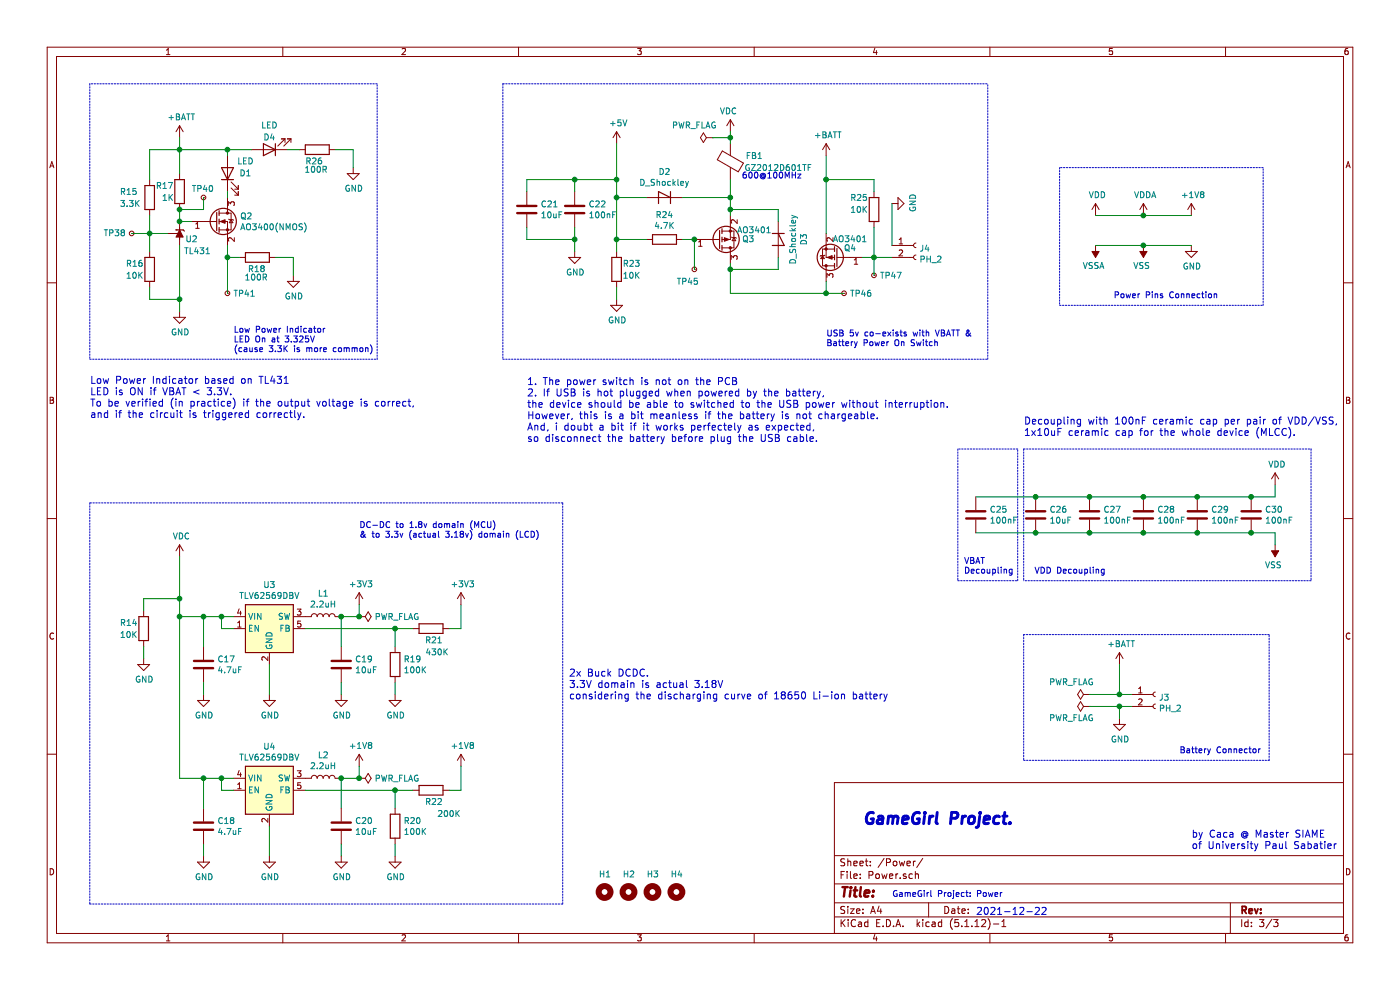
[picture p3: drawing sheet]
EESchema Schematic File Version 4
EELAYER 30 0
EELAYER END
$Descr A4 11693 8268
encoding utf-8
Sheet 3 3
Title ""
Date ""
Rev ""
Comp ""
Comment1 ""
Comment2 ""
Comment3 ""
Comment4 ""
$EndDescr
$Comp
L Reference_Voltage:TL431DBZ U2
U 1 1
P 1500 1950
F 0 "U2" V 1450 1850 50  0000 C CNN
F 1 "TL431" V 1350 1800 50  0000 C CNN
F 2 "Package_TO_SOT_SMD:SOT-23" H 1500 1800 50  0001 C CIN
F 3 "http://www.ti.com/lit/ds/symlink/tl431.pdf" H 1500 1950 50  0001 C CIN
	1    1500 1950
	0    -1   -1   0   
$EndComp
$Comp
L Device:R R17
U 1 1
P 1500 1600
F 0 "R17" H 1300 1650 50  0000 L CNN
F 1 "1K" H 1350 1550 50  0000 L CNN
F 2 "Resistor_SMD:R_0603_1608Metric_Pad0.98x0.95mm_HandSolder" V 1430 1600 50  0001 C CNN
F 3 "~" H 1500 1600 50  0001 C CNN
	1    1500 1600
	1    0    0    -1  
$EndComp
Wire Wire Line
	1500 1250 1500 1450
Wire Wire Line
	1500 1750 1500 1850
Wire Wire Line
	1500 1150 1500 1250
Connection ~ 1500 1250
Wire Wire Line
	1500 2050 1500 2500
Wire Wire Line
	1250 1950 1250 1800
Wire Wire Line
	1250 1950 1400 1950
Wire Wire Line
	1250 1500 1250 1250
Wire Wire Line
	1250 1250 1500 1250
$Comp
L Device:LED D1
U 1 1
P 1900 1450
F 0 "D1" V 1900 1300 50  0000 C CNN
F 1 "LED" V 2000 1300 50  0000 C CNN
F 2 "LED_SMD:LED_0805_2012Metric_Pad1.15x1.40mm_HandSolder" H 1900 1450 50  0001 C CNN
F 3 "~" H 1900 1450 50  0001 C CNN
	1    1900 1450
	0    -1   -1   0   
$EndComp
$Comp
L Device:R R18
U 1 1
P 2150 2150
F 0 "R18" V 2050 2080 50  0000 L CNN
F 1 "100R" V 1980 2060 50  0000 L CNN
F 2 "Resistor_SMD:R_0603_1608Metric_Pad0.98x0.95mm_HandSolder" V 2080 2150 50  0001 C CNN
F 3 "~" H 2150 2150 50  0001 C CNN
	1    2150 2150
	0    -1   -1   0   
$EndComp
Wire Wire Line
	1500 1850 1600 1850
Connection ~ 1500 1850
Wire Wire Line
	1900 2050 1900 2150
$Comp
L power:GND #PWR063
U 1 1
P 2450 2300
F 0 "#PWR063" H 2450 2050 50  0001 C CNN
F 1 "GND" H 2455 2127 50  0000 C CNN
F 2 "" H 2450 2300 50  0001 C CNN
F 3 "" H 2450 2300 50  0001 C CNN
	1    2450 2300
	1    0    0    -1  
$EndComp
Wire Wire Line
	2450 2150 2450 2300
Wire Wire Line
	1500 1250 1900 1250
$Comp
L Connector:Conn_01x02_Female J3
U 1 1
P 9650 5800
F 0 "J3" H 9678 5776 50  0000 L CNN
F 1 "PH_2" H 9678 5685 50  0000 L CNN
F 2 "Connector_PinHeader_2.00mm:PinHeader_1x02_P2.00mm_Vertical" H 9650 5800 50  0001 C CNN
F 3 "~" H 9650 5800 50  0001 C CNN
	1    9650 5800
	1    0    0    -1  
$EndComp
$Comp
L power:GND #PWR085
U 1 1
P 9350 6000
F 0 "#PWR085" H 9350 5750 50  0001 C CNN
F 1 "GND" H 9355 5827 50  0000 C CNN
F 2 "" H 9350 6000 50  0001 C CNN
F 3 "" H 9350 6000 50  0001 C CNN
	1    9350 6000
	1    0    0    -1  
$EndComp
Wire Wire Line
	9450 5900 9350 5900
Wire Wire Line
	9350 5900 9350 6000
$Comp
L power:+BATT #PWR084
U 1 1
P 9350 5550
F 0 "#PWR084" H 9350 5400 50  0001 C CNN
F 1 "+BATT" H 9365 5723 50  0000 C CNN
F 2 "" H 9350 5550 50  0001 C CNN
F 3 "" H 9350 5550 50  0001 C CNN
	1    9350 5550
	1    0    0    -1  
$EndComp
Wire Wire Line
	9450 5800 9350 5800
$Comp
L Device:C C27
U 1 1
P 9100 4300
F 0 "C27" H 9215 4346 50  0000 L CNN
F 1 "100nF" H 9215 4255 50  0000 L CNN
F 2 "Capacitor_SMD:C_0402_1005Metric_Pad0.74x0.62mm_HandSolder" H 9138 4150 50  0001 C CNN
F 3 "~" H 9100 4300 50  0001 C CNN
	1    9100 4300
	1    0    0    -1  
$EndComp
$Comp
L Device:C C28
U 1 1
P 9550 4300
F 0 "C28" H 9665 4346 50  0000 L CNN
F 1 "100nF" H 9665 4255 50  0000 L CNN
F 2 "Capacitor_SMD:C_0402_1005Metric_Pad0.74x0.62mm_HandSolder" H 9588 4150 50  0001 C CNN
F 3 "~" H 9550 4300 50  0001 C CNN
	1    9550 4300
	1    0    0    -1  
$EndComp
$Comp
L Device:C C29
U 1 1
P 10000 4300
F 0 "C29" H 10115 4346 50  0000 L CNN
F 1 "100nF" H 10115 4255 50  0000 L CNN
F 2 "Capacitor_SMD:C_0402_1005Metric_Pad0.74x0.62mm_HandSolder" H 10038 4150 50  0001 C CNN
F 3 "~" H 10000 4300 50  0001 C CNN
	1    10000 4300
	1    0    0    -1  
$EndComp
$Comp
L Device:C C30
U 1 1
P 10450 4300
F 0 "C30" H 10565 4346 50  0000 L CNN
F 1 "100nF" H 10565 4255 50  0000 L CNN
F 2 "Capacitor_SMD:C_0402_1005Metric_Pad0.74x0.62mm_HandSolder" H 10488 4150 50  0001 C CNN
F 3 "~" H 10450 4300 50  0001 C CNN
	1    10450 4300
	1    0    0    -1  
$EndComp
Wire Wire Line
	9100 4150 9550 4150
Wire Wire Line
	10650 4150 10650 4050
Connection ~ 9550 4150
Wire Wire Line
	9550 4150 10000 4150
Connection ~ 10000 4150
Wire Wire Line
	10000 4150 10450 4150
Connection ~ 10450 4150
Wire Wire Line
	10450 4150 10650 4150
Wire Wire Line
	9100 4450 9550 4450
Wire Wire Line
	10650 4450 10650 4550
Connection ~ 9550 4450
Wire Wire Line
	9550 4450 10000 4450
Connection ~ 10000 4450
Wire Wire Line
	10000 4450 10450 4450
Connection ~ 10450 4450
Wire Wire Line
	10450 4450 10650 4450
$Comp
L Device:C C26
U 1 1
P 8650 4300
F 0 "C26" H 8765 4346 50  0000 L CNN
F 1 "10uF" H 8765 4255 50  0000 L CNN
F 2 "Capacitor_SMD:C_0805_2012Metric_Pad1.18x1.45mm_HandSolder" H 8688 4150 50  0001 C CNN
F 3 "~" H 8650 4300 50  0001 C CNN
	1    8650 4300
	1    0    0    -1  
$EndComp
Wire Wire Line
	9100 4150 8650 4150
Connection ~ 9100 4150
Wire Wire Line
	9100 4450 8650 4450
Connection ~ 9100 4450
$Comp
L Device:C C25
U 1 1
P 8150 4300
F 0 "C25" H 8265 4346 50  0000 L CNN
F 1 "100nF" H 8265 4255 50  0000 L CNN
F 2 "Capacitor_SMD:C_0603_1608Metric_Pad1.08x0.95mm_HandSolder" H 8188 4150 50  0001 C CNN
F 3 "~" H 8150 4300 50  0001 C CNN
	1    8150 4300
	1    0    0    -1  
$EndComp
Wire Wire Line
	8650 4150 8150 4150
Connection ~ 8650 4150
Wire Wire Line
	8650 4450 8150 4450
Connection ~ 8650 4450
Text Notes 8050 4800 0    50   ~ 0
VBAT\nDecoupling\n
Wire Notes Line
	8000 4850 8500 4850
Wire Notes Line
	8500 4850 8500 3750
Wire Notes Line
	8500 3750 8000 3750
Wire Notes Line
	8000 3750 8000 4850
Wire Notes Line
	8550 3750 10950 3750
Wire Notes Line
	10950 4850 8550 4850
Wire Notes Line
	8550 3750 8550 4850
Text Notes 8600 4800 0    50   ~ 0
 VDD Decoupling
$Comp
L power:VDD #PWR090
U 1 1
P 10650 4050
F 0 "#PWR090" H 10650 3900 50  0001 C CNN
F 1 "VDD" H 10665 4223 50  0000 C CNN
F 2 "" H 10650 4050 50  0001 C CNN
F 3 "" H 10650 4050 50  0001 C CNN
	1    10650 4050
	1    0    0    -1  
$EndComp
$Comp
L power:VSS #PWR091
U 1 1
P 10650 4550
F 0 "#PWR091" H 10650 4400 50  0001 C CNN
F 1 "VSS" H 10665 4723 50  0000 C CNN
F 2 "" H 10650 4550 50  0001 C CNN
F 3 "" H 10650 4550 50  0001 C CNN
	1    10650 4550
	-1   0    0    1   
$EndComp
Wire Wire Line
	1250 1950 1250 2100
Connection ~ 1250 1950
Wire Wire Line
	1250 2400 1250 2500
$Comp
L power:GND #PWR057
U 1 1
P 1500 2600
F 0 "#PWR057" H 1500 2350 50  0001 C CNN
F 1 "GND" H 1505 2427 50  0000 C CNN
F 2 "" H 1500 2600 50  0001 C CNN
F 3 "" H 1500 2600 50  0001 C CNN
	1    1500 2600
	1    0    0    -1  
$EndComp
Wire Wire Line
	1250 2500 1500 2500
Connection ~ 1500 2500
Wire Wire Line
	1500 2500 1500 2600
Wire Wire Line
	1500 5150 1700 5150
Connection ~ 1700 5150
$Comp
L Regulator_Switching:TLV62569DBV U4
U 1 1
P 2250 6600
F 0 "U4" H 2250 6967 50  0000 C CNN
F 1 "TLV62569DBV" H 2250 6876 50  0000 C CNN
F 2 "Package_TO_SOT_SMD:SOT-23-5" H 2300 6350 50  0001 L CIN
F 3 "http://www.ti.com/lit/ds/symlink/tlv62569.pdf" H 2000 7050 50  0001 C CNN
	1    2250 6600
	1    0    0    -1  
$EndComp
Wire Wire Line
	1950 6500 1850 6500
$Comp
L Device:C C18
U 1 1
P 1700 6900
F 0 "C18" H 1815 6946 50  0000 L CNN
F 1 "4.7uF" H 1815 6855 50  0000 L CNN
F 2 "Capacitor_SMD:C_0805_2012Metric_Pad1.18x1.45mm_HandSolder" H 1738 6750 50  0001 C CNN
F 3 "~" H 1700 6900 50  0001 C CNN
	1    1700 6900
	1    0    0    -1  
$EndComp
Wire Wire Line
	1700 6500 1700 6750
Connection ~ 1700 6500
Wire Wire Line
	1700 7050 1700 7150
Wire Wire Line
	2250 6900 2250 7150
Wire Wire Line
	1500 6500 1700 6500
Wire Wire Line
	1950 6600 1850 6600
Wire Wire Line
	1850 6600 1850 6500
Connection ~ 1850 6500
Wire Wire Line
	1850 6500 1700 6500
$Comp
L Device:L L2
U 1 1
P 2700 6500
F 0 "L2" V 2890 6500 50  0000 C CNN
F 1 "2.2uH" V 2799 6500 50  0000 C CNN
F 2 "GameGirl:L_TDK_VLCF4020x" H 2700 6500 50  0001 C CNN
F 3 "~" H 2700 6500 50  0001 C CNN
	1    2700 6500
	0    -1   -1   0   
$EndComp
Wire Wire Line
	2850 6500 3000 6500
Wire Wire Line
	3000 6500 3000 6400
$Comp
L Device:C C20
U 1 1
P 2850 6900
F 0 "C20" H 2965 6946 50  0000 L CNN
F 1 "10uF" H 2965 6855 50  0000 L CNN
F 2 "Capacitor_SMD:C_0805_2012Metric_Pad1.18x1.45mm_HandSolder" H 2888 6750 50  0001 C CNN
F 3 "~" H 2850 6900 50  0001 C CNN
	1    2850 6900
	1    0    0    -1  
$EndComp
Wire Wire Line
	2850 7050 2850 7150
Wire Wire Line
	2850 6750 2850 6500
Connection ~ 2850 6500
Wire Wire Line
	2550 6600 3300 6600
Wire Wire Line
	3300 6600 3300 6750
$Comp
L Device:R R20
U 1 1
P 3300 6900
F 0 "R20" H 3370 6946 50  0000 L CNN
F 1 "100K" H 3370 6855 50  0000 L CNN
F 2 "Resistor_SMD:R_0603_1608Metric_Pad0.98x0.95mm_HandSolder" V 3230 6900 50  0001 C CNN
F 3 "~" H 3300 6900 50  0001 C CNN
	1    3300 6900
	1    0    0    -1  
$EndComp
Wire Wire Line
	3300 7050 3300 7150
Wire Wire Line
	3300 6600 3450 6600
Connection ~ 3300 6600
$Comp
L Device:R R22
U 1 1
P 3600 6600
F 0 "R22" V 3500 6500 50  0000 L CNN
F 1 "200K" V 3400 6350 50  0000 L CNN
F 2 "Resistor_SMD:R_0603_1608Metric_Pad0.98x0.95mm_HandSolder" V 3530 6600 50  0001 C CNN
F 3 "~" H 3600 6600 50  0001 C CNN
	1    3600 6600
	0    -1   -1   0   
$EndComp
Wire Wire Line
	3750 6600 3850 6600
Wire Wire Line
	3850 6600 3850 6400
$Comp
L power:+1V8 #PWR067
U 1 1
P 3000 6400
F 0 "#PWR067" H 3000 6250 50  0001 C CNN
F 1 "+1V8" H 3015 6573 50  0000 C CNN
F 2 "" H 3000 6400 50  0001 C CNN
F 3 "" H 3000 6400 50  0001 C CNN
	1    3000 6400
	1    0    0    -1  
$EndComp
$Comp
L power:+1V8 #PWR071
U 1 1
P 3850 6400
F 0 "#PWR071" H 3850 6250 50  0001 C CNN
F 1 "+1V8" H 3865 6573 50  0000 C CNN
F 2 "" H 3850 6400 50  0001 C CNN
F 3 "" H 3850 6400 50  0001 C CNN
	1    3850 6400
	1    0    0    -1  
$EndComp
$Comp
L Regulator_Switching:TLV62569DBV U3
U 1 1
P 2250 5250
F 0 "U3" H 2250 5617 50  0000 C CNN
F 1 "TLV62569DBV" H 2250 5526 50  0000 C CNN
F 2 "Package_TO_SOT_SMD:SOT-23-5" H 2300 5000 50  0001 L CIN
F 3 "http://www.ti.com/lit/ds/symlink/tlv62569.pdf" H 2000 5700 50  0001 C CNN
	1    2250 5250
	1    0    0    -1  
$EndComp
Wire Wire Line
	1950 5150 1850 5150
$Comp
L Device:C C17
U 1 1
P 1700 5550
F 0 "C17" H 1815 5596 50  0000 L CNN
F 1 "4.7uF" H 1815 5505 50  0000 L CNN
F 2 "Capacitor_SMD:C_0805_2012Metric_Pad1.18x1.45mm_HandSolder" H 1738 5400 50  0001 C CNN
F 3 "~" H 1700 5550 50  0001 C CNN
	1    1700 5550
	1    0    0    -1  
$EndComp
Wire Wire Line
	1700 5150 1700 5400
Wire Wire Line
	1700 5700 1700 5800
Wire Wire Line
	2250 5550 2250 5800
Wire Wire Line
	1950 5250 1850 5250
Wire Wire Line
	1850 5250 1850 5150
Connection ~ 1850 5150
Wire Wire Line
	1850 5150 1700 5150
$Comp
L Device:L L1
U 1 1
P 2700 5150
F 0 "L1" V 2890 5150 50  0000 C CNN
F 1 "2.2uH" V 2799 5150 50  0000 C CNN
F 2 "GameGirl:L_TDK_VLCF4020x" H 2700 5150 50  0001 C CNN
F 3 "~" H 2700 5150 50  0001 C CNN
	1    2700 5150
	0    -1   -1   0   
$EndComp
$Comp
L Device:C C19
U 1 1
P 2850 5550
F 0 "C19" H 2965 5596 50  0000 L CNN
F 1 "10uF" H 2965 5505 50  0000 L CNN
F 2 "Capacitor_SMD:C_0805_2012Metric_Pad1.18x1.45mm_HandSolder" H 2888 5400 50  0001 C CNN
F 3 "~" H 2850 5550 50  0001 C CNN
	1    2850 5550
	1    0    0    -1  
$EndComp
Wire Wire Line
	2850 5700 2850 5800
Wire Wire Line
	2850 5400 2850 5150
Connection ~ 2850 5150
Wire Wire Line
	3850 5050 3850 5250
$Comp
L power:+3V3 #PWR066
U 1 1
P 3000 5050
F 0 "#PWR066" H 3000 4900 50  0001 C CNN
F 1 "+3V3" H 3015 5223 50  0000 C CNN
F 2 "" H 3000 5050 50  0001 C CNN
F 3 "" H 3000 5050 50  0001 C CNN
	1    3000 5050
	1    0    0    -1  
$EndComp
Wire Wire Line
	3750 5250 3850 5250
$Comp
L Device:R R21
U 1 1
P 3600 5250
F 0 "R21" V 3500 5150 50  0000 L CNN
F 1 "430K" V 3400 5100 50  0000 L CNN
F 2 "Resistor_SMD:R_0603_1608Metric_Pad0.98x0.95mm_HandSolder" V 3530 5250 50  0001 C CNN
F 3 "~" H 3600 5250 50  0001 C CNN
	1    3600 5250
	0    -1   -1   0   
$EndComp
Connection ~ 3300 5250
Wire Wire Line
	3300 5250 3450 5250
Wire Wire Line
	3300 5700 3300 5800
$Comp
L Device:R R19
U 1 1
P 3300 5550
F 0 "R19" H 3370 5596 50  0000 L CNN
F 1 "100K" H 3370 5505 50  0000 L CNN
F 2 "Resistor_SMD:R_0603_1608Metric_Pad0.98x0.95mm_HandSolder" V 3230 5550 50  0001 C CNN
F 3 "~" H 3300 5550 50  0001 C CNN
	1    3300 5550
	1    0    0    -1  
$EndComp
Wire Wire Line
	3300 5250 3300 5400
Wire Wire Line
	2550 5250 3300 5250
Wire Wire Line
	3000 5150 3000 5050
Wire Wire Line
	2850 5150 3000 5150
$Comp
L power:GND #PWR059
U 1 1
P 1700 5800
F 0 "#PWR059" H 1700 5550 50  0001 C CNN
F 1 "GND" H 1705 5627 50  0000 C CNN
F 2 "" H 1700 5800 50  0001 C CNN
F 3 "" H 1700 5800 50  0001 C CNN
	1    1700 5800
	1    0    0    -1  
$EndComp
$Comp
L power:GND #PWR061
U 1 1
P 2250 5800
F 0 "#PWR061" H 2250 5550 50  0001 C CNN
F 1 "GND" H 2255 5627 50  0000 C CNN
F 2 "" H 2250 5800 50  0001 C CNN
F 3 "" H 2250 5800 50  0001 C CNN
	1    2250 5800
	1    0    0    -1  
$EndComp
$Comp
L power:GND #PWR064
U 1 1
P 2850 5800
F 0 "#PWR064" H 2850 5550 50  0001 C CNN
F 1 "GND" H 2855 5627 50  0000 C CNN
F 2 "" H 2850 5800 50  0001 C CNN
F 3 "" H 2850 5800 50  0001 C CNN
	1    2850 5800
	1    0    0    -1  
$EndComp
$Comp
L power:GND #PWR068
U 1 1
P 3300 5800
F 0 "#PWR068" H 3300 5550 50  0001 C CNN
F 1 "GND" H 3305 5627 50  0000 C CNN
F 2 "" H 3300 5800 50  0001 C CNN
F 3 "" H 3300 5800 50  0001 C CNN
	1    3300 5800
	1    0    0    -1  
$EndComp
$Comp
L power:GND #PWR060
U 1 1
P 1700 7150
F 0 "#PWR060" H 1700 6900 50  0001 C CNN
F 1 "GND" H 1705 6977 50  0000 C CNN
F 2 "" H 1700 7150 50  0001 C CNN
F 3 "" H 1700 7150 50  0001 C CNN
	1    1700 7150
	1    0    0    -1  
$EndComp
$Comp
L power:GND #PWR062
U 1 1
P 2250 7150
F 0 "#PWR062" H 2250 6900 50  0001 C CNN
F 1 "GND" H 2255 6977 50  0000 C CNN
F 2 "" H 2250 7150 50  0001 C CNN
F 3 "" H 2250 7150 50  0001 C CNN
	1    2250 7150
	1    0    0    -1  
$EndComp
$Comp
L power:GND #PWR065
U 1 1
P 2850 7150
F 0 "#PWR065" H 2850 6900 50  0001 C CNN
F 1 "GND" H 2855 6977 50  0000 C CNN
F 2 "" H 2850 7150 50  0001 C CNN
F 3 "" H 2850 7150 50  0001 C CNN
	1    2850 7150
	1    0    0    -1  
$EndComp
$Comp
L power:GND #PWR069
U 1 1
P 3300 7150
F 0 "#PWR069" H 3300 6900 50  0001 C CNN
F 1 "GND" H 3305 6977 50  0000 C CNN
F 2 "" H 3300 7150 50  0001 C CNN
F 3 "" H 3300 7150 50  0001 C CNN
	1    3300 7150
	1    0    0    -1  
$EndComp
Wire Wire Line
	1500 6500 1500 5150
$Comp
L Device:R R16
U 1 1
P 1250 2250
F 0 "R16" H 1050 2300 50  0000 L CNN
F 1 "10K" H 1050 2200 50  0000 L CNN
F 2 "Resistor_SMD:R_0603_1608Metric_Pad0.98x0.95mm_HandSolder" V 1180 2250 50  0001 C CNN
F 3 "~" H 1250 2250 50  0001 C CNN
	1    1250 2250
	1    0    0    -1  
$EndComp
Wire Wire Line
	1200 5400 1200 5500
Wire Wire Line
	1200 5000 1200 5100
$Comp
L Device:R R14
U 1 1
P 1200 5250
F 0 "R14" H 1000 5300 50  0000 L CNN
F 1 "10K" H 1000 5200 50  0000 L CNN
F 2 "Resistor_SMD:R_0603_1608Metric_Pad0.98x0.95mm_HandSolder" V 1130 5250 50  0001 C CNN
F 3 "~" H 1200 5250 50  0001 C CNN
	1    1200 5250
	1    0    0    -1  
$EndComp
$Comp
L power:GND #PWR055
U 1 1
P 1200 5500
F 0 "#PWR055" H 1200 5250 50  0001 C CNN
F 1 "GND" H 1205 5327 50  0000 C CNN
F 2 "" H 1200 5500 50  0001 C CNN
F 3 "" H 1200 5500 50  0001 C CNN
	1    1200 5500
	1    0    0    -1  
$EndComp
Connection ~ 1500 5150
Wire Wire Line
	1500 5000 1500 5150
Text Notes 6700 1500 2    50   ~ 0
600@100MHz\n
Wire Wire Line
	1200 5000 1500 5000
Connection ~ 1500 5000
$Comp
L power:VDC #PWR058
U 1 1
P 1500 4650
F 0 "#PWR058" H 1500 4550 50  0001 C CNN
F 1 "VDC" H 1515 4823 50  0000 C CNN
F 2 "" H 1500 4650 50  0001 C CNN
F 3 "" H 1500 4650 50  0001 C CNN
	1    1500 4650
	1    0    0    -1  
$EndComp
Wire Wire Line
	5150 2000 5150 2100
Connection ~ 5150 2000
Wire Wire Line
	5400 2000 5150 2000
$Comp
L Device:R R24
U 1 1
P 5550 2000
F 0 "R24" V 5343 2000 50  0000 C CNN
F 1 "4.7K" V 5434 2000 50  0000 C CNN
F 2 "Resistor_SMD:R_0603_1608Metric_Pad0.98x0.95mm_HandSolder" V 5480 2000 50  0001 C CNN
F 3 "~" H 5550 2000 50  0001 C CNN
	1    5550 2000
	0    -1   1    0   
$EndComp
$Comp
L power:GND #PWR074
U 1 1
P 5150 2500
F 0 "#PWR074" H 5150 2250 50  0001 C CNN
F 1 "GND" H 5155 2327 50  0000 C CNN
F 2 "" H 5150 2500 50  0001 C CNN
F 3 "" H 5150 2500 50  0001 C CNN
	1    5150 2500
	1    0    0    -1  
$EndComp
$Comp
L Device:R R23
U 1 1
P 5150 2250
F 0 "R23" H 5200 2300 50  0000 L CNN
F 1 "10K" H 5200 2200 50  0000 L CNN
F 2 "Resistor_SMD:R_0603_1608Metric_Pad0.98x0.95mm_HandSolder" V 5080 2250 50  0001 C CNN
F 3 "~" H 5150 2250 50  0001 C CNN
	1    5150 2250
	1    0    0    -1  
$EndComp
Wire Wire Line
	5150 2400 5150 2500
$Comp
L power:+5V #PWR073
U 1 1
P 5150 1200
F 0 "#PWR073" H 5150 1050 50  0001 C CNN
F 1 "+5V" H 5165 1373 50  0000 C CNN
F 2 "" H 5150 1200 50  0001 C CNN
F 3 "" H 5150 1200 50  0001 C CNN
	1    5150 1200
	1    0    0    -1  
$EndComp
$Comp
L power:VDC #PWR077
U 1 1
P 6100 1100
F 0 "#PWR077" H 6100 1000 50  0001 C CNN
F 1 "VDC" H 6115 1273 50  0000 C CNN
F 2 "" H 6100 1100 50  0001 C CNN
F 3 "" H 6100 1100 50  0001 C CNN
	1    6100 1100
	-1   0    0    -1  
$EndComp
$Comp
L Device:D_Shockley D2
U 1 1
P 5550 1650
F 0 "D2" H 5550 1867 50  0000 C CNN
F 1 "D_Shockley" H 5550 1776 50  0000 C CNN
F 2 "Diode_SMD:D_SOD-323_HandSoldering" H 5550 1650 50  0001 C CNN
F 3 "~" H 5550 1650 50  0001 C CNN
	1    5550 1650
	-1   0    0    -1  
$EndComp
Wire Wire Line
	5150 1650 5400 1650
Connection ~ 5150 1650
Wire Wire Line
	5150 1650 5150 2000
Wire Wire Line
	5700 1650 6100 1650
Wire Wire Line
	5700 2000 5800 2000
Connection ~ 6100 2250
Wire Wire Line
	6100 2250 6100 2450
Wire Wire Line
	6100 2250 6100 2200
Wire Wire Line
	6500 2250 6100 2250
Wire Wire Line
	6500 2150 6500 2250
Wire Wire Line
	6100 1750 6100 1650
Connection ~ 6100 1750
Wire Wire Line
	6500 1750 6500 1850
Wire Wire Line
	6100 1750 6500 1750
$Comp
L Device:D_Shockley D3
U 1 1
P 6500 2000
F 0 "D3" H 6500 2217 50  0000 C CNN
F 1 "D_Shockley" H 6500 2126 50  0000 C CNN
F 2 "Diode_SMD:D_SOD-323_HandSoldering" H 6500 2000 50  0001 C CNN
F 3 "~" H 6500 2000 50  0001 C CNN
	1    6500 2000
	0    1    1    0   
$EndComp
Wire Wire Line
	6100 1800 6100 1750
$Comp
L Device:Q_PMOS_GSD Q3
U 1 1
P 6000 2000
F 0 "Q3" H 6250 2000 50  0000 C CNN
F 1 "AO3401" H 6300 1925 50  0000 C CNN
F 2 "Package_TO_SOT_SMD:SOT-23" H 6200 2100 50  0001 C CNN
F 3 "~" H 6000 2000 50  0001 C CNN
	1    6000 2000
	1    0    0    1   
$EndComp
$Comp
L power:+BATT #PWR078
U 1 1
P 6900 1300
F 0 "#PWR078" H 6900 1150 50  0001 C CNN
F 1 "+BATT" H 6915 1473 50  0000 C CNN
F 2 "" H 6900 1300 50  0001 C CNN
F 3 "" H 6900 1300 50  0001 C CNN
	1    6900 1300
	1    0    0    -1  
$EndComp
Wire Wire Line
	6900 1950 6900 1500
Wire Wire Line
	7200 2150 7300 2150
Wire Wire Line
	6900 2450 6900 2350
Wire Wire Line
	6100 2450 6900 2450
$Comp
L Device:Q_PMOS_GSD Q4
U 1 1
P 7000 2150
F 0 "Q4" H 6900 2075 50  0000 C CNN
F 1 "AO3401" H 6900 2000 50  0000 C CNN
F 2 "Package_TO_SOT_SMD:SOT-23" H 7200 2250 50  0001 C CNN
F 3 "~" H 7000 2150 50  0001 C CNN
	1    7000 2150
	-1   0    0    1   
$EndComp
$Comp
L Device:C C21
U 1 1
P 4400 1750
F 0 "C21" H 4515 1796 50  0000 L CNN
F 1 "10uF" H 4515 1705 50  0000 L CNN
F 2 "Capacitor_SMD:C_0805_2012Metric_Pad1.18x1.45mm_HandSolder" H 4438 1600 50  0001 C CNN
F 3 "~" H 4400 1750 50  0001 C CNN
	1    4400 1750
	1    0    0    -1  
$EndComp
Wire Wire Line
	5150 1500 4800 1500
Wire Wire Line
	4400 1500 4400 1600
Connection ~ 5150 1500
Wire Wire Line
	5150 1500 5150 1650
Wire Wire Line
	4800 1500 4800 1600
Connection ~ 4800 1500
Wire Wire Line
	4800 1500 4400 1500
$Comp
L power:GND #PWR072
U 1 1
P 4800 2100
F 0 "#PWR072" H 4800 1850 50  0001 C CNN
F 1 "GND" H 4805 1927 50  0000 C CNN
F 2 "" H 4800 2100 50  0001 C CNN
F 3 "" H 4800 2100 50  0001 C CNN
	1    4800 2100
	1    0    0    -1  
$EndComp
Wire Wire Line
	4400 1900 4400 2000
Wire Wire Line
	4400 2000 4800 2000
Wire Wire Line
	4800 2000 4800 1900
Wire Wire Line
	4800 2000 4800 2100
Connection ~ 4800 2000
Wire Notes Line
	750  3000 3150 3000
Wire Notes Line
	3150 3000 3150 700 
Wire Notes Line
	3150 700  750  700 
Wire Notes Line
	750  700  750  3000
Text Notes 1950 2950 0    50   ~ 0
Low Power Indicator\nLED On at 3.325V \n(cause 3.3K is more common)
Wire Notes Line
	4200 3000 8250 3000
Wire Notes Line
	8250 3000 8250 700 
Wire Notes Line
	4200 700  4200 3000
Text Notes 6900 2900 0    50   ~ 0
USB 5v co-exists with VBATT &\nBattery Power On Switch
Wire Notes Line
	750  4200 750  7550
Wire Notes Line
	750  7550 4700 7550
Wire Notes Line
	4700 7550 4700 4200
Wire Notes Line
	4700 4200 750  4200
Text Notes 3000 4500 0    50   ~ 0
DC-DC to 1.8v domain (MCU)\n& to 3.3v (actual 3.18v) domain (LCD)
$Comp
L Device:R R15
U 1 1
P 1250 1650
F 0 "R15" H 1000 1700 50  0000 L CNN
F 1 "3.3K" H 1000 1600 50  0000 L CNN
F 2 "Resistor_SMD:R_0603_1608Metric_Pad0.98x0.95mm_HandSolder" V 1180 1650 50  0001 C CNN
F 3 "~" H 1250 1650 50  0001 C CNN
	1    1250 1650
	1    0    0    -1  
$EndComp
Wire Notes Line
	8550 6350 10600 6350
Wire Notes Line
	10600 6350 10600 5300
Wire Notes Line
	10600 5300 8550 5300
Text Notes 9850 6300 0    50   ~ 0
Battery Connector
$Comp
L Device:R R25
U 1 1
P 7300 1750
F 0 "R25" H 7100 1850 50  0000 L CNN
F 1 "10K" H 7100 1750 50  0000 L CNN
F 2 "Resistor_SMD:R_0603_1608Metric_Pad0.98x0.95mm_HandSolder" V 7230 1750 50  0001 C CNN
F 3 "~" H 7300 1750 50  0001 C CNN
	1    7300 1750
	1    0    0    -1  
$EndComp
Wire Wire Line
	7300 2150 7300 1900
Connection ~ 7300 2150
Wire Wire Line
	7300 2150 7450 2150
Wire Wire Line
	7300 1600 7300 1500
Wire Wire Line
	7300 1500 6900 1500
Connection ~ 6900 1500
$Comp
L power:PWR_FLAG #FLG06
U 1 1
P 9100 5800
F 0 "#FLG06" H 9100 5875 50  0001 C CNN
F 1 "PWR_FLAG" V 9200 5950 50  0000 C CNN
F 2 "" H 9100 5800 50  0001 C CNN
F 3 "~" H 9100 5800 50  0001 C CNN
	1    9100 5800
	0    -1   -1   0   
$EndComp
$Comp
L power:GND #PWR080
U 1 1
P 7450 1700
F 0 "#PWR080" H 7450 1450 50  0001 C CNN
F 1 "GND" H 7455 1527 50  0000 C CNN
F 2 "" H 7450 1700 50  0001 C CNN
F 3 "" H 7450 1700 50  0001 C CNN
	1    7450 1700
	0    -1   -1   0   
$EndComp
Wire Wire Line
	9100 5800 9350 5800
Connection ~ 9350 5800
$Comp
L power:PWR_FLAG #FLG07
U 1 1
P 9100 5900
F 0 "#FLG07" H 9100 5975 50  0001 C CNN
F 1 "PWR_FLAG" V 9000 6050 50  0000 C CNN
F 2 "" H 9100 5900 50  0001 C CNN
F 3 "~" H 9100 5900 50  0001 C CNN
	1    9100 5900
	0    -1   -1   0   
$EndComp
Wire Wire Line
	9100 5900 9350 5900
Wire Notes Line
	8550 5300 8550 6350
$Comp
L Device:Ferrite_Bead FB1
U 1 1
P 6100 1350
F 0 "FB1" H 6300 1400 50  0000 C CNN
F 1 "GZ2012D601TF" H 6500 1300 50  0000 C CNN
F 2 "Inductor_SMD:L_0805_2012Metric_Pad1.15x1.40mm_HandSolder" V 6030 1350 50  0001 C CNN
F 3 "~" H 6100 1350 50  0001 C CNN
	1    6100 1350
	1    0    0    -1  
$EndComp
Wire Wire Line
	6100 1650 6100 1500
Connection ~ 6100 1650
Wire Wire Line
	6100 1200 6100 1150
$Comp
L power:+3V3 #PWR070
U 1 1
P 3850 5050
F 0 "#PWR070" H 3850 4900 50  0001 C CNN
F 1 "+3V3" H 3865 5223 50  0000 C CNN
F 2 "" H 3850 5050 50  0001 C CNN
F 3 "" H 3850 5050 50  0001 C CNN
	1    3850 5050
	1    0    0    -1  
$EndComp
$Comp
L power:PWR_FLAG #FLG03
U 1 1
P 3000 5150
F 0 "#FLG03" H 3000 5225 50  0001 C CNN
F 1 "PWR_FLAG" V 3000 5278 50  0000 L CNN
F 2 "" H 3000 5150 50  0001 C CNN
F 3 "~" H 3000 5150 50  0001 C CNN
	1    3000 5150
	0    1    1    0   
$EndComp
Connection ~ 3000 5150
$Comp
L power:PWR_FLAG #FLG04
U 1 1
P 3000 6500
F 0 "#FLG04" H 3000 6575 50  0001 C CNN
F 1 "PWR_FLAG" V 3000 6628 50  0000 L CNN
F 2 "" H 3000 6500 50  0001 C CNN
F 3 "~" H 3000 6500 50  0001 C CNN
	1    3000 6500
	0    1    1    0   
$EndComp
Connection ~ 3000 6500
Wire Notes Line
	4200 700  8250 700 
Wire Wire Line
	5950 1150 6100 1150
$Comp
L power:PWR_FLAG #FLG05
U 1 1
P 5950 1150
F 0 "#FLG05" H 5950 1225 50  0001 C CNN
F 1 "PWR_FLAG" V 6050 1300 50  0000 C CNN
F 2 "" H 5950 1150 50  0001 C CNN
F 3 "~" H 5950 1150 50  0001 C CNN
	1    5950 1150
	0    -1   -1   0   
$EndComp
Connection ~ 6100 1150
Wire Wire Line
	6100 1150 6100 1100
$Comp
L Connector:TestPoint_Small TP46
U 1 1
P 7050 2450
F 0 "TP46" H 7098 2450 50  0000 L CNN
F 1 "VBAT OUT" H 7098 2405 50  0001 L CNN
F 2 "TestPoint:TestPoint_Pad_D1.0mm" H 7250 2450 50  0001 C CNN
F 3 "~" H 7250 2450 50  0001 C CNN
	1    7050 2450
	1    0    0    -1  
$EndComp
Wire Wire Line
	7050 2450 6900 2450
Connection ~ 6900 2450
$Comp
L Connector:TestPoint_Small TP47
U 1 1
P 7300 2300
F 0 "TP47" H 7348 2300 50  0000 L CNN
F 1 "VBATT_TRIG" H 7348 2255 50  0001 L CNN
F 2 "TestPoint:TestPoint_Pad_D1.0mm" H 7500 2300 50  0001 C CNN
F 3 "~" H 7500 2300 50  0001 C CNN
	1    7300 2300
	1    0    0    -1  
$EndComp
Wire Wire Line
	7300 2300 7300 2150
$Comp
L Connector:TestPoint_Small TP45
U 1 1
P 5800 2250
F 0 "TP45" H 5650 2150 50  0000 L CNN
F 1 "5V TRIG" H 5600 2050 50  0001 L CNN
F 2 "TestPoint:TestPoint_Pad_D1.0mm" H 6000 2250 50  0001 C CNN
F 3 "~" H 6000 2250 50  0001 C CNN
	1    5800 2250
	1    0    0    -1  
$EndComp
Wire Wire Line
	5800 2250 5800 2000
Wire Wire Line
	6900 1300 6900 1500
Wire Notes Line
	10950 3750 10950 4850
$Comp
L Connector:TestPoint_Small TP41
U 1 1
P 1900 2450
F 0 "TP41" H 1948 2450 50  0000 L CNN
F 1 "VLED" H 1948 2405 50  0001 L CNN
F 2 "TestPoint:TestPoint_Pad_D1.0mm" H 2100 2450 50  0001 C CNN
F 3 "~" H 2100 2450 50  0001 C CNN
	1    1900 2450
	1    0    0    -1  
$EndComp
Wire Wire Line
	1900 2150 1900 2450
Connection ~ 1900 2150
$Comp
L Connector:TestPoint_Small TP38
U 1 1
P 1100 1950
F 0 "TP38" H 1053 1950 50  0000 R CNN
F 1 "VREF_LED" H 1053 1995 50  0001 R CNN
F 2 "TestPoint:TestPoint_Pad_D1.0mm" H 1300 1950 50  0001 C CNN
F 3 "~" H 1300 1950 50  0001 C CNN
	1    1100 1950
	1    0    0    1   
$EndComp
Wire Wire Line
	1250 1950 1100 1950
Wire Wire Line
	1500 1750 1700 1750
Wire Wire Line
	1700 1750 1700 1650
Connection ~ 1500 1750
$Comp
L Connector:TestPoint_Small TP40
U 1 1
P 1700 1650
F 0 "TP40" H 1600 1725 50  0000 L CNN
F 1 "VTRIG_LED" H 1748 1605 50  0001 L CNN
F 2 "TestPoint:TestPoint_Pad_D1.0mm" H 1900 1650 50  0001 C CNN
F 3 "~" H 1900 1650 50  0001 C CNN
	1    1700 1650
	1    0    0    -1  
$EndComp
Text Notes 7450 7500 0    50   ~ 0
GameGirl Project: Power
Text Notes 7200 6900 0    94   Italic 19
GameGirl Project.
Text Notes 8150 7650 0    59   ~ 0
2021-12-22
Text Notes 9950 7100 0    59   ~ 0
by Caca @ Master SIAME \nof University Paul Sabatier
Text Notes 750  3500 0    59   ~ 0
Low Power Indicator based on TL431 \nLED is ON if VBAT < 3.3V.\nTo be verified (in practice) if the output voltage is correct,\nand if the circuit is triggered correctly.\n
Connection ~ 5800 2000
Text Notes 4400 3700 0    59   ~ 0
1. The power switch is not on the PCB\n2. If USB is hot plugged when powered by the battery, \nthe device should be able to switched to the USB power without interruption.\nHowever, this is a bit meanless if the battery is not chargeable.\nAnd, i doubt a bit if it works perfectely as expected, \nso disconnect the battery before plug the USB cable.\n
Connection ~ 9350 5900
Text Notes 8550 3650 0    59   ~ 0
Decoupling with 100nF ceramic cap per pair of VDD/VSS, \n1x10uF ceramic cap for the whole device (MLCC). 
Text Notes 4750 5850 0    59   ~ 0
2x Buck DCDC. \n3.3V domain is actual 3.18V \nconsidering the discharging curve of 18650 Li-ion battery
$Comp
L Device:Q_NMOS_GSD Q?
U 1 1
P 1800 1850
AR Path="/61C64800/629252F2" Ref="Q?"  Part="1" 
AR Path="/629252F2" Ref="Q?"  Part="1" 
AR Path="/61C0F1FB/629252F2" Ref="Q2"  Part="1" 
F 0 "Q2" H 2004 1896 50  0000 L CNN
F 1 "AO3400(NMOS)" H 2004 1805 50  0000 L CNN
F 2 "Package_TO_SOT_SMD:SOT-23" H 2000 1950 50  0001 C CNN
F 3 "~" H 1800 1850 50  0001 C CNN
	1    1800 1850
	1    0    0    -1  
$EndComp
Wire Wire Line
	1900 2150 2000 2150
Wire Wire Line
	2300 2150 2450 2150
Wire Wire Line
	1900 1600 1900 1650
Wire Wire Line
	1900 1250 1900 1300
$Comp
L Device:LED D4
U 1 1
P 2250 1250
F 0 "D4" H 2250 1150 50  0000 C CNN
F 1 "LED" H 2250 1050 50  0000 C CNN
F 2 "LED_SMD:LED_0805_2012Metric_Pad1.15x1.40mm_HandSolder" H 2250 1250 50  0001 C CNN
F 3 "~" H 2250 1250 50  0001 C CNN
	1    2250 1250
	-1   0    0    1   
$EndComp
Wire Wire Line
	1900 1250 2100 1250
Connection ~ 1900 1250
$Comp
L Device:R R26
U 1 1
P 2650 1250
F 0 "R26" V 2550 1200 50  0000 L CNN
F 1 "100R" V 2480 1160 50  0000 L CNN
F 2 "Resistor_SMD:R_0603_1608Metric_Pad0.98x0.95mm_HandSolder" V 2580 1250 50  0001 C CNN
F 3 "~" H 2650 1250 50  0001 C CNN
	1    2650 1250
	0    -1   -1   0   
$EndComp
$Comp
L power:GND #PWR092
U 1 1
P 2950 1400
F 0 "#PWR092" H 2950 1150 50  0001 C CNN
F 1 "GND" H 2955 1227 50  0000 C CNN
F 2 "" H 2950 1400 50  0001 C CNN
F 3 "" H 2950 1400 50  0001 C CNN
	1    2950 1400
	1    0    0    -1  
$EndComp
Wire Wire Line
	2950 1250 2950 1400
Wire Wire Line
	2800 1250 2950 1250
Wire Wire Line
	2400 1250 2500 1250
$Comp
L Connector:Conn_01x02_Female J4
U 1 1
P 7650 2050
F 0 "J4" H 7678 2026 50  0000 L CNN
F 1 "PH_2" H 7678 1935 50  0000 L CNN
F 2 "Connector_PinHeader_2.00mm:PinHeader_1x02_P2.00mm_Vertical" H 7650 2050 50  0001 C CNN
F 3 "~" H 7650 2050 50  0001 C CNN
	1    7650 2050
	1    0    0    -1  
$EndComp
Wire Wire Line
	7450 1700 7450 2050
Text Notes 9300 2500 0    50   ~ 0
Power Pins Connection
Wire Notes Line
	8850 1400 8850 2550
Wire Notes Line
	10550 1400 8850 1400
Wire Notes Line
	10550 2550 10550 1400
Wire Notes Line
	8850 2550 10550 2550
Wire Wire Line
	9550 2050 9950 2050
Connection ~ 9550 2050
Wire Wire Line
	9150 2050 9550 2050
$Comp
L power:GND #PWR089
U 1 1
P 9950 2050
F 0 "#PWR089" H 9950 1800 50  0001 C CNN
F 1 "GND" H 9955 1877 50  0000 C CNN
F 2 "" H 9950 2050 50  0001 C CNN
F 3 "" H 9950 2050 50  0001 C CNN
	1    9950 2050
	1    0    0    -1  
$EndComp
$Comp
L power:VSS #PWR087
U 1 1
P 9550 2050
F 0 "#PWR087" H 9550 1900 50  0001 C CNN
F 1 "VSS" H 9565 2223 50  0000 C CNN
F 2 "" H 9550 2050 50  0001 C CNN
F 3 "" H 9550 2050 50  0001 C CNN
	1    9550 2050
	-1   0    0    1   
$EndComp
$Comp
L power:VSSA #PWR083
U 1 1
P 9150 2050
F 0 "#PWR083" H 9150 1900 50  0001 C CNN
F 1 "VSSA" H 9165 2223 50  0000 C CNN
F 2 "" H 9150 2050 50  0001 C CNN
F 3 "" H 9150 2050 50  0001 C CNN
	1    9150 2050
	-1   0    0    1   
$EndComp
Wire Wire Line
	9550 1800 9950 1800
Connection ~ 9550 1800
Wire Wire Line
	9150 1800 9550 1800
$Comp
L power:+1V8 #PWR088
U 1 1
P 9950 1800
F 0 "#PWR088" H 9950 1650 50  0001 C CNN
F 1 "+1V8" H 9965 1973 50  0000 C CNN
F 2 "" H 9950 1800 50  0001 C CNN
F 3 "" H 9950 1800 50  0001 C CNN
	1    9950 1800
	1    0    0    -1  
$EndComp
$Comp
L power:VDDA #PWR086
U 1 1
P 9550 1800
F 0 "#PWR086" H 9550 1650 50  0001 C CNN
F 1 "VDDA" H 9565 1973 50  0000 C CNN
F 2 "" H 9550 1800 50  0001 C CNN
F 3 "" H 9550 1800 50  0001 C CNN
	1    9550 1800
	1    0    0    -1  
$EndComp
$Comp
L power:VDD #PWR082
U 1 1
P 9150 1800
F 0 "#PWR082" H 9150 1650 50  0001 C CNN
F 1 "VDD" H 9165 1973 50  0000 C CNN
F 2 "" H 9150 1800 50  0001 C CNN
F 3 "" H 9150 1800 50  0001 C CNN
	1    9150 1800
	1    0    0    -1  
$EndComp
$Comp
L Device:C C22
U 1 1
P 4800 1750
F 0 "C22" H 4915 1796 50  0000 L CNN
F 1 "100nF" H 4915 1705 50  0000 L CNN
F 2 "Capacitor_SMD:C_0603_1608Metric_Pad1.08x0.95mm_HandSolder" H 4838 1600 50  0001 C CNN
F 3 "~" H 4800 1750 50  0001 C CNN
	1    4800 1750
	1    0    0    -1  
$EndComp
$Comp
L Mechanical:MountingHole H1
U 1 1
P 5050 7450
F 0 "H1" H 5000 7600 50  0000 L CNN
F 1 "MountingHole" H 5150 7405 50  0001 L CNN
F 2 "MountingHole:MountingHole_2.2mm_M2" H 5050 7450 50  0001 C CNN
F 3 "~" H 5050 7450 50  0001 C CNN
	1    5050 7450
	1    0    0    -1  
$EndComp
$Comp
L Mechanical:MountingHole H2
U 1 1
P 5250 7450
F 0 "H2" H 5200 7600 50  0000 L CNN
F 1 "MountingHole" H 5350 7405 50  0001 L CNN
F 2 "MountingHole:MountingHole_2.2mm_M2" H 5250 7450 50  0001 C CNN
F 3 "~" H 5250 7450 50  0001 C CNN
	1    5250 7450
	1    0    0    -1  
$EndComp
$Comp
L Mechanical:MountingHole H3
U 1 1
P 5450 7450
F 0 "H3" H 5400 7600 50  0000 L CNN
F 1 "MountingHole" H 5550 7405 50  0001 L CNN
F 2 "MountingHole:MountingHole_2.2mm_M2" H 5450 7450 50  0001 C CNN
F 3 "~" H 5450 7450 50  0001 C CNN
	1    5450 7450
	1    0    0    -1  
$EndComp
$Comp
L Mechanical:MountingHole H4
U 1 1
P 5650 7450
F 0 "H4" H 5600 7600 50  0000 L CNN
F 1 "MountingHole" H 5750 7405 50  0001 L CNN
F 2 "MountingHole:MountingHole_2.2mm_M2" H 5650 7450 50  0001 C CNN
F 3 "~" H 5650 7450 50  0001 C CNN
	1    5650 7450
	1    0    0    -1  
$EndComp
$Comp
L power:+BATT #PWR0109
U 1 1
P 1500 1150
F 0 "#PWR0109" H 1500 1000 50  0001 C CNN
F 1 "+BATT" H 1515 1323 50  0000 C CNN
F 2 "" H 1500 1150 50  0001 C CNN
F 3 "" H 1500 1150 50  0001 C CNN
	1    1500 1150
	1    0    0    -1  
$EndComp
Wire Wire Line
	5150 1200 5150 1500
Wire Wire Line
	1500 4650 1500 5000
Wire Wire Line
	9350 5550 9350 5800
$EndSCHEMATC
